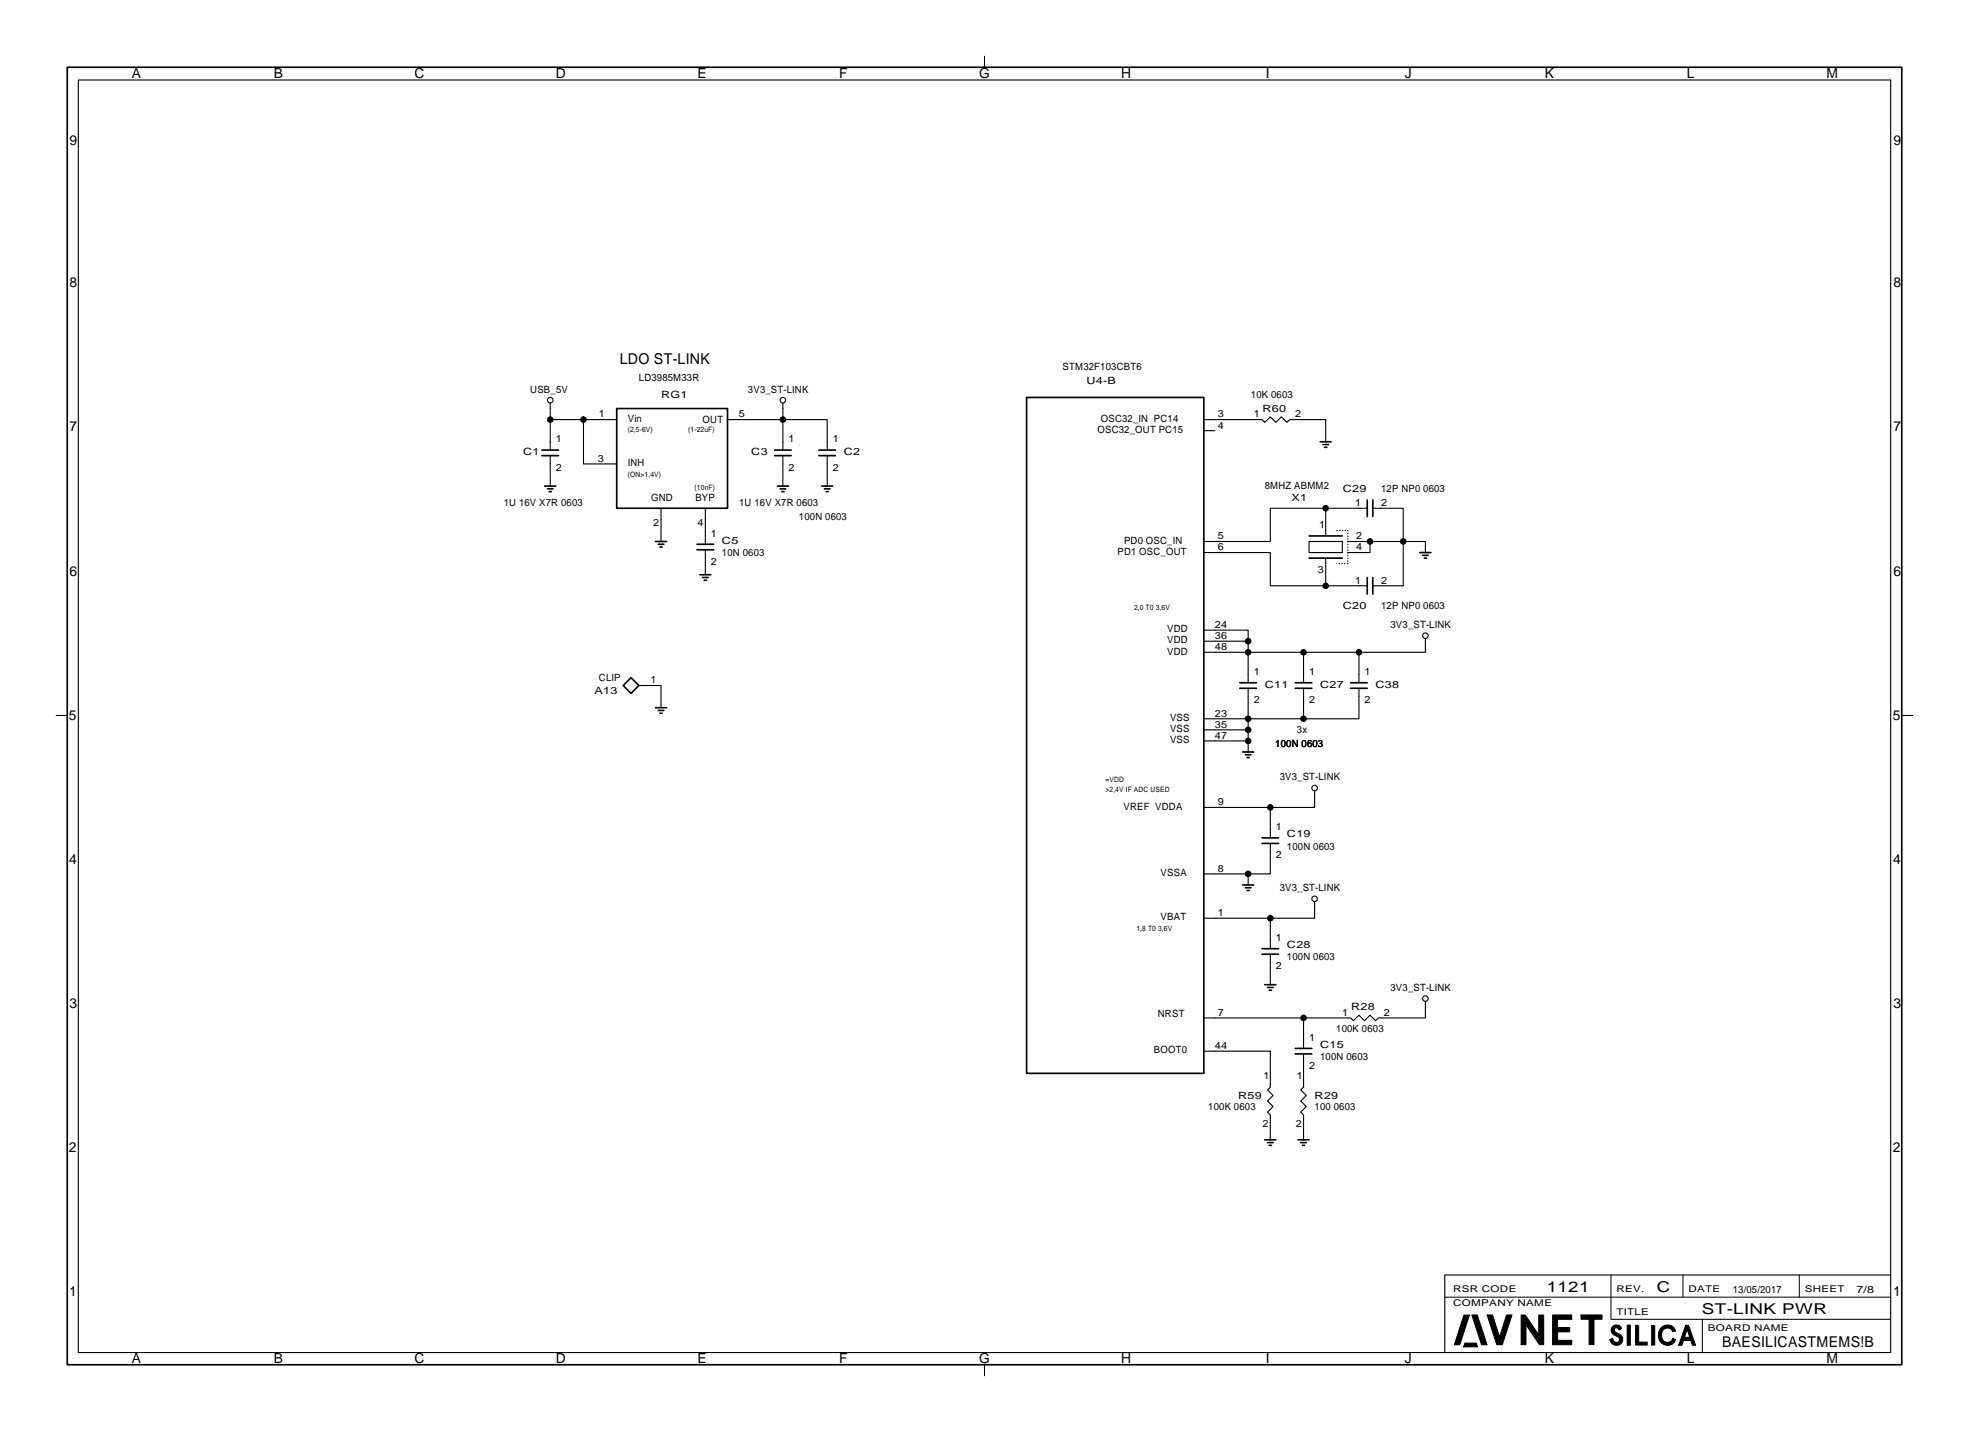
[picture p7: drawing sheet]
<svg xmlns="http://www.w3.org/2000/svg" width="451mm" height="328mm" viewBox="0 0 451 328" stroke-linecap="round" stroke-linejoin="round" font-family="sans-serif">
<g fill="none" stroke="#000" stroke-width=".25">
<path d="M18 18.3h415.5v291.8h-415.5zM126.2 92.4v3.8M133.8 96.2h7.6M166.8 96.2h22.9v7M179.5 92.4v10.8M276 96.2h13.4l.6 .6 1.3-1.2 1.2 1.2 1.3-1.2 1.3 1.2 .6-.6h8.3v5.1M276 98.7h2.6M126.2 103.2v-7h7.6v10.2h7.6M126.2 104.4v7M151.6 116.5v7.6M161.7 116.5v8.3M179.5 104.4v7"/>
<path d="M189.7 104.4v7M304 116.5h-12.7v7.6h-15.3M304 116.5v6.4M304 116.5h9.5M314.8 116.5h6.9v17.8h-6.9M161.7 126v5.8M276 126.7h15.3v7.6h12.7M300.2 124.1h7.6v2.6h-7.6zM304 127.9v6.4M304 134.3h9.5M309 124.1h17.8v2.6M314.1 124.1v2.6h-5.1"/>
<path d="M146.5 157.2h5.1v5M276 144.5h10.2v12M276 149.5h22.9M276 147h10.2M286.2 157.8v7h12.7M298.9 149.5v7M298.9 157.8v7M311.6 157.8v7h-12.7M311.6 149.5v7M326.8 146.4v3.1h-27.9M276 164.8h10.2v2.5M276 169.9h10.2"/>
<path d="M276 167.3h10.2M286.2 167.3v5.1M291.3 193.3v7h-5.1M291.3 185.1v7M301.4 181.3v3.8h-25.4M276 200.3h10.2v2.6M291.3 210.5v7M291.3 218.7v7M301.4 206.7v3.8h-25.4M298.9 233.4v6.9M326.8 229.5v3.9h-10.8l-.6 .6-1.3-1.3-1.2 1.3-1.3-1.3-1.3 1.3-.6-.6h-33.7M276 241h15.3v8.2l-.7 .7 1.3 1.2-1.3 1.3 1.3 1.3-1.3 1.2 .7 .7v5.7"/>
<path d="M298.9 241.6v7.6l-.7 .7 1.3 1.2-1.3 1.3 1.3 1.3-1.3 1.2 .7 .7v5.7M433.5 292.3h-102.2v17.8"/>
<circle cx="126.2" cy="91.7" r=".64"/>
<circle cx="179.5" cy="91.7" r=".64"/>
<circle cx="326.8" cy="145.7" r=".64"/>
<circle cx="301.4" cy="180.6" r=".64"/>
<circle cx="301.4" cy="206" r=".64"/>
<circle cx="326.8" cy="228.9" r=".64"/>
</g>
<g fill="#000" stroke="#000" stroke-width=".23">
<path d="M335.7 301.5h1.2l-2.2 6.8h-1.2z" fill-rule="evenodd"/>
<path d="M335.9 307.9h2.6l.3 .9h-3.2z" fill-rule="evenodd"/>
<path d="M337.5 301.4h1.2l2.3 6.9h-1.3z" fill-rule="evenodd"/>
<path d="M341 301.4h1.2l1.6 5.1 1.6-5.1h1.3l-2.2 6.9h-1.3z" fill-rule="evenodd"/>
<path d="M348.8 301.5h.9l3.1 4.5v-4.5h1.1v6.8h-.9l-3.1-4.6v4.6h-1.1z" fill-rule="evenodd"/>
<path d="M356 301.4h4.4v1h-3.3v1.9h2.8v1h-2.8v2h3.3v1h-4.4z" fill-rule="evenodd"/>
<path d="M362.5 301.4h4.8v1h-1.8v5.8h-1.1v-5.8h-1.9z" fill-rule="evenodd"/>
<path d="M369.8 304a1.3 1.3 0 0 1 2 .5l-.5 .4a.57 .57 0 0 0-.9-.5 .57 .57 0 0 0 .1 1 1.82 1.82 0 0 1 1.6 1.8 1.48 1.48 0 0 1-1.5 1.2 1.48 1.48 0 0 1-1.5-1.3l.6-.3a.81 .81 0 0 0 .7 .9 .81 .81 0 0 0 .9-.7l-.2-.4-1.4-.9a1.2 1.2 0 0 1 .1-1.7z" fill-rule="evenodd"/>
<path d="M373.1 303.8h.7v4.6h-.7z" fill-rule="evenodd"/>
<path d="M375 303.8h.7v3.9h2v.6h-2.7z" fill-rule="evenodd"/>
<path d="M378.7 303.8h.7v4.5h-.7z" fill-rule="evenodd"/>
<path d="M381 304.2a1.91 1.91 0 0 1 3.2 .9l-.7 .2a1.35 1.35 0 0 0-1.7-.8 1.35 1.35 0 0 0-.8 1.7l.1 .8a1.28 1.28 0 0 0 1.3 .7 1.28 1.28 0 0 0 1.1-.8l.7 .1a2.08 2.08 0 0 1-2.7 1.2 2.08 2.08 0 0 1-1.2-2.7l.3-.8z" fill-rule="evenodd"/>
<path d="M386.5 303.8l-1.6 4.6h.7l.4-1.1h1.7l.3 1.1h.8l-1.6-4.6zM386.8 304.7l.6 1.9h-1.2z" fill-rule="evenodd"/>
<circle cx="126.2" cy="96.2" r=".64"/>
<circle cx="133.8" cy="96.2" r=".64"/>
<circle cx="179.5" cy="96.2" r=".64"/>
<circle cx="304" cy="116.5" r=".64"/>
<circle cx="304" cy="134.3" r=".64"/>
<circle cx="314.1" cy="124.1" r=".64"/>
<circle cx="321.7" cy="124.1" r=".64"/>
<circle cx="286.2" cy="149.5" r=".64"/>
<circle cx="286.2" cy="147" r=".64"/>
<circle cx="298.9" cy="149.5" r=".64"/>
<circle cx="311.6" cy="149.5" r=".64"/>
<circle cx="286.2" cy="169.9" r=".64"/>
<circle cx="286.2" cy="167.3" r=".64"/>
<circle cx="286.2" cy="164.8" r=".64"/>
<circle cx="298.9" cy="164.8" r=".64"/>
<circle cx="291.3" cy="185.1" r=".64"/>
<circle cx="286.2" cy="200.3" r=".64"/>
<circle cx="291.3" cy="210.5" r=".64"/>
<circle cx="298.9" cy="233.4" r=".64"/>
</g>
<path d="M225.7 12.9v2.5M12.9 164h2.5M436 164h2.6M331.3 297.4h102.2M369.4 292.3v10.1h64.1M385.9 292.3v5.1M412.5 292.3v5.1M225.7 312.9v2.5M390.3 302.4v7.7" fill="none" stroke="#000" stroke-width=".23"/>
<g fill="none" stroke="#000" stroke-width=".38">
<path d="M15.4 15.4h420.6v297.5h-420.6zM141.4 93.7h25.4v22.8h-25.4zM235.4 91.1h40.6v155h-40.6zM124.3 103.2h3.8M124.3 104.4h3.8M124.9 111.4h2.5M125.5 112.1h1.3M125.9 112.7h.5M177.6 103.2h3.8M177.6 104.4h3.8M178.2 111.4h2.6M178.9 112.1h1.2"/>
<path d="M179.2 112.7h.6M187.8 103.2h3.8M187.8 104.4h3.8M188.4 111.4h2.5M189 112.1h1.3M189.4 112.7h.5M302.7 101.3h2.5M303.3 101.9h1.3M303.7 102.5h.5M313.5 114.6v3.8M314.8 114.6v3.8M150.3 124.1h2.5"/>
<path d="M150.9 124.8h1.3M151.3 125.4h.5M159.8 124.8h3.8M159.8 126h3.8M160.5 131.8h2.5M161.1 132.4h1.3M161.5 133h.5M300.2 127.9h7.6M300.2 122.9h7.6M313.5 132.4v3.8M314.8 132.4v3.8M325.6 126.7h2.5"/>
<path d="M326.2 127.3h1.3M326.6 127.9h.5M144.7 155.4l1.8 1.8-1.8 1.7-1.8-1.7zM284.3 156.5h3.8M284.3 157.8h3.8M297 156.5h3.8M297 157.8h3.8M309.7 156.5h3.8M309.7 157.8h3.8M150.3 162.2h2.5M150.9 162.9h1.3M151.3 163.5h.5"/>
<path d="M284.9 172.4h2.6M285.5 173h1.3M285.9 173.7h.5M289.4 192.1h3.8M289.4 193.3h3.8M284.9 202.9h2.6M285.5 203.5h1.3M285.9 204.1h.5M289.4 217.5h3.8M289.4 218.7h3.8M290 225.7h2.5M290.6 226.4h1.3"/>
<path d="M291 227h.5M297 240.3h3.8M297 241.6h3.8M290 261.3h2.5M290.6 261.9h1.3M291 262.6h.5M297.6 261.3h2.6M298.2 261.9h1.3M298.6 262.6h.5"/>
</g>
<path d="M306.5 121.6h2.5v7.6h-2.5" fill="none" stroke="#000" stroke-width=".25" stroke-dasharray=".1 .5"/>
<g font-size="3.4">
<text x="142.1" y="83.4">LDO ST-LINK</text>
<text x="354.6" y="296.1">1121</text>
<text x="379.9" y="296.1">C</text>
<text x="390.2" y="301.2">ST-LINK PWR</text>
<text x="394.8" y="308.8">BAESILICASTMEMS!B</text>
</g>
<g font-size="3.2">
<text x="30.2" y="17.9">A</text>
<text x="62.8" y="17.9">B</text>
<text x="95" y="17.9">C</text>
<text x="127.5" y="17.9">D</text>
<text x="160" y="17.9">E</text>
<text x="192.4" y="17.9">F</text>
<text x="224.5" y="17.9">G</text>
<text x="257.1" y="17.9">H</text>
<text x="290.2" y="17.9">I</text>
<text x="322.1" y="17.9">J</text>
<text x="354.2" y="17.9">K</text>
<text x="386.8" y="17.9">L</text>
<text x="418.8" y="17.9">M</text>
<text x="15.9" y="33.1">9</text>
<text x="434.1" y="33.1">9</text>
<text x="15.9" y="65.9">8</text>
<text x="434.1" y="65.9">8</text>
<text x="15.9" y="98.9">7</text>
<text x="434.1" y="98.9">7</text>
<text x="15.9" y="131.9">6</text>
<text x="434.1" y="131.9">6</text>
<text x="15.8" y="164.9">5</text>
<text x="434" y="164.9">5</text>
<text x="15.9" y="198">4</text>
<text x="434.1" y="198">4</text>
<text x="15.9" y="231">3</text>
<text x="434.1" y="231">3</text>
<text x="15.8" y="264">2</text>
<text x="434" y="264">2</text>
<text x="15.9" y="297">1</text>
<text x="434.1" y="297">1</text>
<text x="30.2" y="312.4">A</text>
<text x="62.8" y="312.4">B</text>
<text x="95" y="312.4">C</text>
<text x="127.5" y="312.4">D</text>
<text x="160" y="312.4">E</text>
<text x="192.4" y="312.4">F</text>
<text x="224.5" y="312.4">G</text>
<text x="257.1" y="312.4">H</text>
<text x="290.2" y="312.4">I</text>
<text x="322.1" y="312.4">J</text>
<text x="354.2" y="312.4">K</text>
<text x="386.8" y="312.4">L</text>
<text x="418.8" y="312.4">M</text>
</g>
<g font-size="2.3">
<text x="121.6" y="90">USB_5V</text>
<text x="146.5" y="87.4">LD3985M33R</text>
<text x="171.5" y="90">3V3_ST-LINK</text>
<text x="243.6" y="84.9">STM32F103CBT6</text>
<text x="249.1" y="88.1">U4-B</text>
<text x="137.3" y="95.7">1</text>
<text x="151.6" y="91.2">RG1</text>
<text x="169.4" y="95.6">5</text>
<text x="279.2" y="95.7">3</text>
<text x="286.8" y="91.2">10K 0603</text>
<text x="287.5" y="95.7">1</text>
<text x="289.5" y="94.4">R60</text>
<text x="297" y="95.7">2</text>
<text x="127.4" y="101.4">1</text>
<text x="143.9" y="96.7">Vin</text>
<text x="161.1" y="97">OUT</text>
<text x="180.8" y="101.4">1</text>
<text x="190.9" y="101.4">1</text>
<text x="251.6" y="99.2">OSC32_OUT PC15</text>
<text x="252.4" y="96.7">OSC32_IN PC14</text>
<text x="279.2" y="98.2">4</text>
<text x="119.9" y="104.3">C1</text>
<text x="127.4" y="107.9">2</text>
<text x="137.1" y="105.9">3</text>
<text x="143.9" y="106.9">INH</text>
<text x="172.3" y="104.3">C3</text>
<text x="180.8" y="107.9">2</text>
<text x="190.9" y="107.9">2</text>
<text x="193.5" y="104.3">C2</text>
<text x="290" y="112.2">8MHZ ABMM2</text>
<text x="307.9" y="112.8">C29</text>
<text x="316.7" y="112.8">12P NP0 0603</text>
<text x="115.5" y="116">1U 16V X7R 0603</text>
<text x="149.3" y="114.7">GND</text>
<text x="159.4" y="114.7">BYP</text>
<text x="169.5" y="116">1U 16V X7R 0603</text>
<text x="183.2" y="119.2">100N 0603</text>
<text x="296.1" y="114.7">X1</text>
<text x="310.7" y="116">1</text>
<text x="316.7" y="116">2</text>
<text x="149.8" y="120.6">2</text>
<text x="159.9" y="120.6">4</text>
<text x="163" y="123">1</text>
<text x="165.5" y="124.6">C5</text>
<text x="257.7" y="124.6">PD0 OSC_IN</text>
<text x="279.2" y="123.6">5</text>
<text x="302.4" y="121.1">1</text>
<text x="310.9" y="123.6">2</text>
<text x="163" y="129.5">2</text>
<text x="165.5" y="127.4">10N 0603</text>
<text x="256.2" y="127.2">PD1 OSC_OUT</text>
<text x="279.2" y="126.2">6</text>
<text x="302.2" y="131.4">3</text>
<text x="310.9" y="126.2">4</text>
<text x="310.7" y="133.8">1</text>
<text x="316.7" y="133.8">2</text>
<text x="278.6" y="144">24</text>
<text x="307.9" y="139.5">C20</text>
<text x="316.7" y="139.5">12P NP0 0603</text>
<text x="318.8" y="144">3V3_ST-LINK</text>
<text x="267.6" y="147.5">VDD</text>
<text x="267.6" y="145">VDD</text>
<text x="278.6" y="149">48</text>
<text x="278.6" y="146.5">36</text>
<text x="267.6" y="150">VDD</text>
<text x="287.5" y="154.7">1</text>
<text x="300.2" y="154.7">1</text>
<text x="312.9" y="154.7">1</text>
<text x="136.3" y="159.2">A13</text>
<text x="137.3" y="156">CLIP</text>
<text x="149.1" y="156.6">1</text>
<text x="287.5" y="161.2">2</text>
<text x="290" y="157.7">C11</text>
<text x="300.2" y="161.2">2</text>
<text x="302.7" y="157.7">C27</text>
<text x="312.9" y="161.2">2</text>
<text x="315.4" y="157.7">C38</text>
<text x="268.3" y="167.8">VSS</text>
<text x="268.3" y="165.3">VSS</text>
<text x="278.6" y="164.3">23</text>
<text x="278.6" y="166.8">35</text>
<text x="268.3" y="170.4">VSS</text>
<text x="278.6" y="169.4">47</text>
<text x="292.4" y="171.3">100N 0603</text>
<text x="297.4" y="168.1">3x</text>
<text x="293.4" y="178.9">3V3_ST-LINK</text>
<text x="257.6" y="185.6">VREF VDDA</text>
<text x="279.2" y="184.6">9</text>
<text x="292.5" y="190.3">1</text>
<text x="295.1" y="192">C19</text>
<text x="292.5" y="196.8">2</text>
<text x="295.1" y="194.8">100N 0603</text>
<text x="266.1" y="200.8">VSSA</text>
<text x="279.2" y="199.8">8</text>
<text x="279.2" y="210">1</text>
<text x="293.4" y="204.3">3V3_ST-LINK</text>
<text x="266.1" y="211">VBAT</text>
<text x="292.5" y="215.7">1</text>
<text x="295.1" y="217.4">C28</text>
<text x="295.1" y="220.2">100N 0603</text>
<text x="292.5" y="222.2">2</text>
<text x="318.8" y="227.1">3V3_ST-LINK</text>
<text x="265.5" y="233.2">NRST</text>
<text x="279.2" y="232.9">7</text>
<text x="307.8" y="232.9">1</text>
<text x="309.8" y="231.6">R28</text>
<text x="317.3" y="232.9">2</text>
<text x="300.2" y="238.6">1</text>
<text x="306.4" y="236.7">100K 0603</text>
<text x="264.6" y="241.5">BOOT0</text>
<text x="278.6" y="240.5">44</text>
<text x="300.2" y="245">2</text>
<text x="302.7" y="240.2">C15</text>
<text x="302.7" y="243">100N 0603</text>
<text x="283.9" y="251.9">R59</text>
<text x="289.7" y="247.5">1</text>
<text x="297.4" y="247.5">1</text>
<text x="301.4" y="251.9">R29</text>
<text x="277" y="254.4">100K 0603</text>
<text x="301.4" y="254.4">100 0603</text>
<text x="289.5" y="258.4">2</text>
<text x="297.1" y="258.4">2</text>
<text x="397.3" y="296.4">13/05/2017</text>
<text x="425.6" y="296.4">7/8</text>
</g>
<g font-size="2.1">
<text x="333.2" y="296.3">RSR CODE</text>
<text x="333.2" y="299.4">COMPANY NAME</text>
<text x="370.6" y="296.3">REV.</text>
<text x="387.1" y="296.3">DATE</text>
<text x="413.8" y="296.3">SHEET</text>
<text x="370.6" y="301.3">TITLE</text>
<text x="391.6" y="305.1">BOARD NAME</text>
</g>
<g font-size="1.7">
<text x="143.9" y="99.1">(2,5-6V)</text>
<text x="157.8" y="99.1">(1-22uF)</text>
<text x="143.9" y="109.3">(ON&gt;1,4V)</text>
<text x="159.3" y="112.3">(10nF)</text>
<text x="260" y="139.8">2,0 T0 3,6V</text>
<text x="253.5" y="179.3">=VDD</text>
<text x="253.5" y="181.5">&gt;2,4V IF ADC USED</text>
<text x="260.6" y="213.4">1,8 T0 3,6V</text>
</g>
</svg>
